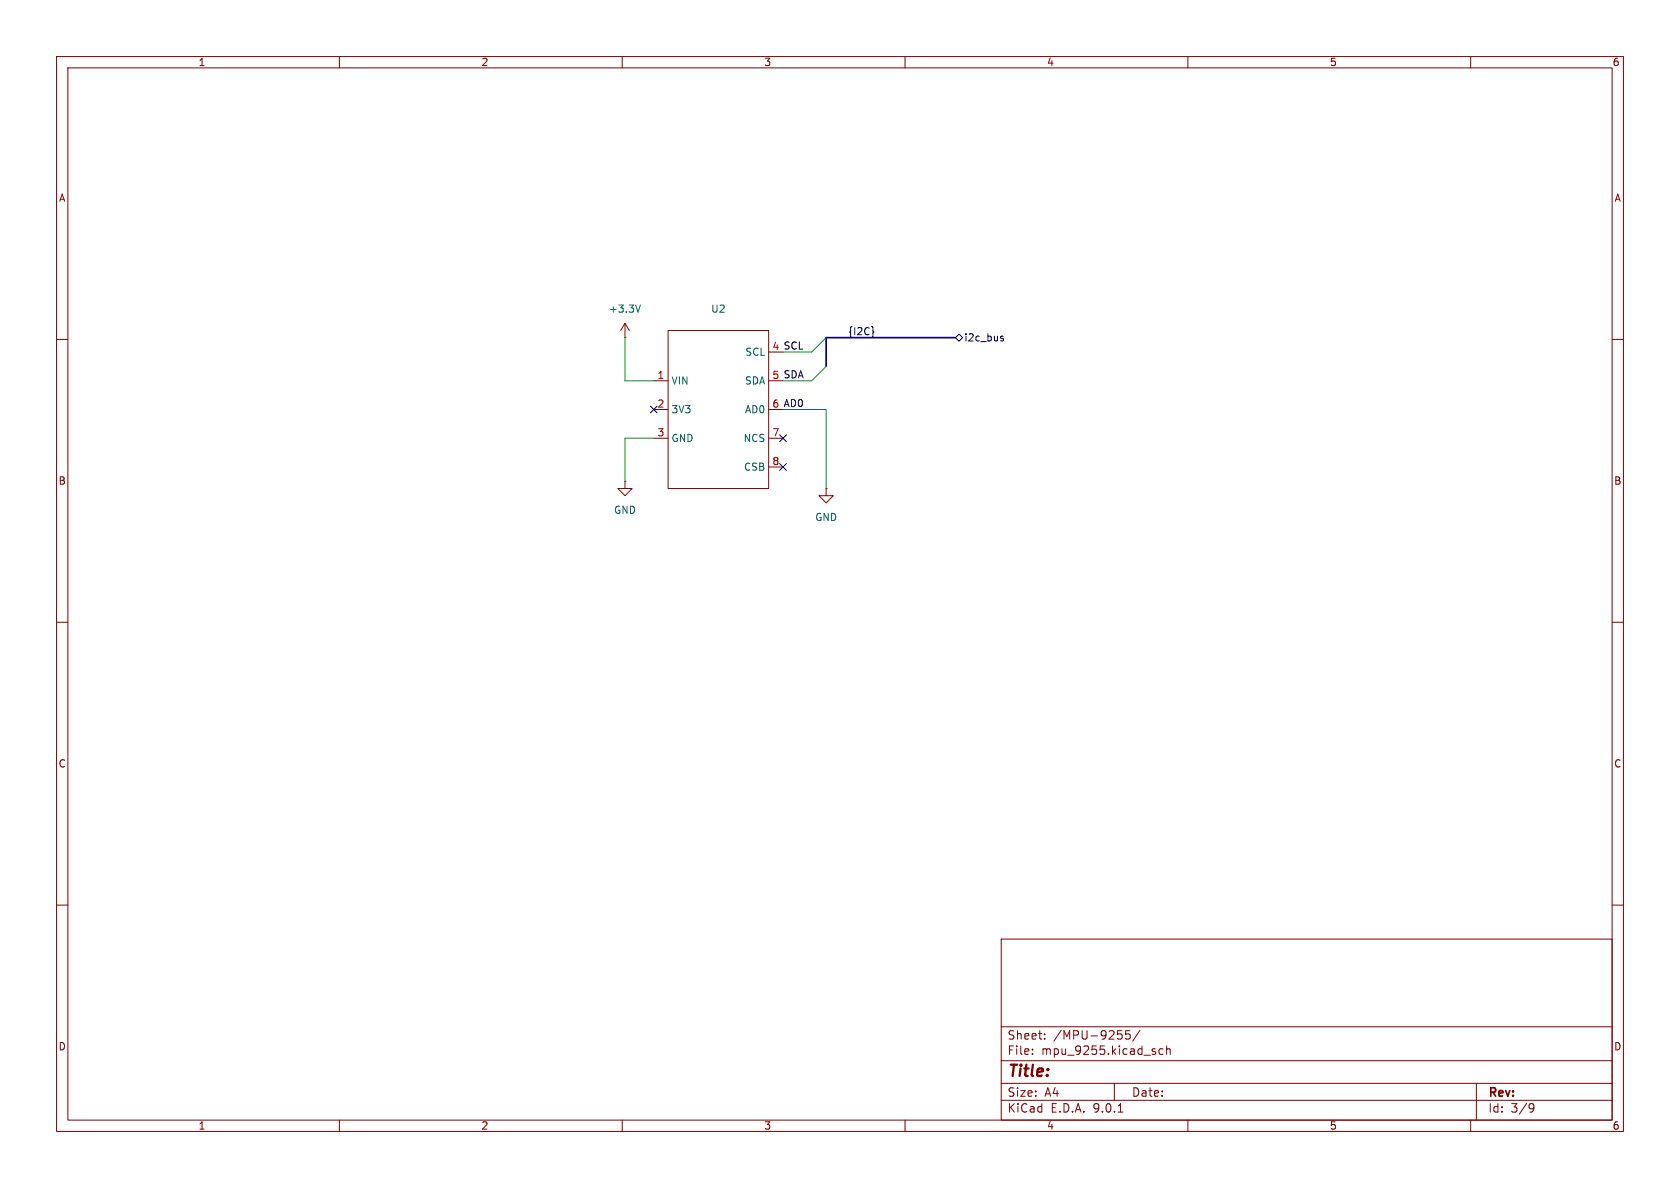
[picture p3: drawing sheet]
(kicad_sch
 (version 20250114)
 (generator "eeschema")
 (generator_version "9.0")
 (paper "A4")
 (lib_symbols
  (symbol "custom:GY-91" (exclude_from_sim no) (in_bom yes) (on_board yes)
   (property "Reference" "U" (at 0 0 0) (effects (font (size 1.27 1.27))))
   (property "Value" "" (at 0 0 0) (effects (font (size 1.27 1.27))))
   (property "Footprint" "custom:GY-91" (at 0.508 17.272 0) (effects (font (size 1.27 1.27)) (hide yes)))
   (property "Datasheet" "https://github.com/ricardozago/GY91-MPU9250-BMP280/blob/master/Datasheet/ak8963c-datasheet.pdf" (at 0.508 -19.05 0) (effects (font (size 1.27 1.27)) (hide yes)))
   (property "Description" "10 in 1: acc, mag, gyro, barometer: i2c, spi" (at 0.254 -15.748 0) (effects (font (size 1.27 1.27)) (hide yes)))
   (symbol "GY-91_0_1"
    (rectangle (start -8.89 13.97) (end 8.89 -13.97) (stroke (width 0) (type default)) (fill (type none))))
   (symbol "GY-91_1_1"
    (pin power_in line (at -11.43 5.08 0) (length 2.54) (name "VIN" (effects (font (size 1.27 1.27)))) (number "1" (effects (font (size 1.27 1.27)))))
    (pin power_out line (at -11.43 0 0) (length 2.54) (name "3V3" (effects (font (size 1.27 1.27)))) (number "2" (effects (font (size 1.27 1.27)))))
    (pin power_in line (at -11.43 -5.08 0) (length 2.54) (name "GND" (effects (font (size 1.27 1.27)))) (number "3" (effects (font (size 1.27 1.27)))))
    (pin bidirectional line (at 11.43 10.16 180) (length 2.54) (name "SCL" (effects (font (size 1.27 1.27)))) (number "4" (effects (font (size 1.27 1.27))))
    (alternate "SCLK" input line))
    (pin bidirectional line (at 11.43 5.08 180) (length 2.54) (name "SDA" (effects (font (size 1.27 1.27)))) (number "5" (effects (font (size 1.27 1.27))))
    (alternate "SDI" bidirectional line))
    (pin bidirectional line (at 11.43 0 180) (length 2.54) (name "AD0" (effects (font (size 1.27 1.27)))) (number "6" (effects (font (size 1.27 1.27))))
    (alternate "SDO" bidirectional line))
    (pin input line (at 11.43 -5.08 180) (length 2.54) (name "NCS" (effects (font (size 1.27 1.27)))) (number "7" (effects (font (size 1.27 1.27)))))
    (pin input line (at 11.43 -10.16 180) (length 2.54) (name "CSB" (effects (font (size 1.27 1.27)))) (number "8" (effects (font (size 1.27 1.27))))))
   (embedded_fonts no))
  (symbol "power:+3.3V"
   (power)
   (pin_numbers (hide yes))
   (pin_names
    (offset 0) (hide yes)) (exclude_from_sim no) (in_bom yes) (on_board yes)
   (property "Reference" "#PWR" (at 0 -3.81 0) (effects (font (size 1.27 1.27)) (hide yes)))
   (property "Value" "+3.3V" (at 0 3.556 0) (effects (font (size 1.27 1.27))))
   (property "Footprint" "" (at 0 0 0) (effects (font (size 1.27 1.27)) (hide yes)))
   (property "Datasheet" "" (at 0 0 0) (effects (font (size 1.27 1.27)) (hide yes)))
   (property "Description" "Power symbol creates a global label with name \"+3.3V\"" (at 0 0 0) (effects (font (size 1.27 1.27)) (hide yes)))
   (symbol "+3.3V_0_1"
    (polyline (pts (xy -0.762 1.27) (xy 0 2.54)) (stroke (width 0) (type default)) (fill (type none)))
    (polyline (pts (xy 0 2.54) (xy 0.762 1.27)) (stroke (width 0) (type default)) (fill (type none)))
    (polyline (pts (xy 0 0) (xy 0 2.54)) (stroke (width 0) (type default)) (fill (type none))))
   (symbol "+3.3V_1_1"
    (pin power_in line (at 0 0 90) (length 0) (name "~" (effects (font (size 1.27 1.27)))) (number "1" (effects (font (size 1.27 1.27))))))
   (embedded_fonts no))
  (symbol "power:GND"
   (power)
   (pin_numbers (hide yes))
   (pin_names
    (offset 0) (hide yes)) (exclude_from_sim no) (in_bom yes) (on_board yes)
   (property "Reference" "#PWR" (at 0 -6.35 0) (effects (font (size 1.27 1.27)) (hide yes)))
   (property "Value" "GND" (at 0 -3.81 0) (effects (font (size 1.27 1.27))))
   (property "Footprint" "" (at 0 0 0) (effects (font (size 1.27 1.27)) (hide yes)))
   (property "Datasheet" "" (at 0 0 0) (effects (font (size 1.27 1.27)) (hide yes)))
   (property "Description" "Power symbol creates a global label with name \"GND\" , ground" (at 0 0 0) (effects (font (size 1.27 1.27)) (hide yes)))
   (symbol "GND_0_1"
    (polyline (pts (xy 0 0) (xy 0 -1.27) (xy 1.27 -1.27) (xy 0 -2.54) (xy -1.27 -1.27) (xy 0 -1.27)) (stroke (width 0) (type default)) (fill (type none))))
   (symbol "GND_1_1"
    (pin power_in line (at 0 0 270) (length 0) (name "~" (effects (font (size 1.27 1.27)))) (number "1" (effects (font (size 1.27 1.27))))))
   (embedded_fonts no)))
 (bus_alias "I2C"
  (members "SDA" "SCL"))
 (no_connect
  (at 138.43 82.55))
 (no_connect
  (at 115.57 72.39))
 (no_connect
  (at 138.43 77.47))
 (bus_entry
  (at 146.05 64.77)
  (size -2.54 2.54)
  (stroke (width 0) (type default)))
 (bus_entry
  (at 146.05 59.69)
  (size -2.54 2.54)
  (stroke (width 0) (type default)))
 (wire
  (pts (xy 110.49 67.31) (xy 115.57 67.31))
  (stroke (width 0) (type default)))
 (wire
  (pts (xy 146.05 86.36) (xy 146.05 72.39))
  (stroke (width 0) (type default)))
 (wire
  (pts (xy 146.05 72.39) (xy 138.43 72.39))
  (stroke (width 0) (type default)))
 (bus
  (pts (xy 146.05 59.69) (xy 146.05 64.77))
  (stroke (width 0) (type default)))
 (wire
  (pts (xy 143.51 62.23) (xy 138.43 62.23))
  (stroke (width 0) (type default)))
 (bus
  (pts (xy 146.05 59.69) (xy 168.91 59.69))
  (stroke (width 0) (type default)))
 (wire
  (pts (xy 110.49 59.69) (xy 110.49 67.31))
  (stroke (width 0) (type default)))
 (wire
  (pts (xy 143.51 67.31) (xy 138.43 67.31))
  (stroke (width 0) (type default)))
 (wire
  (pts (xy 110.49 77.47) (xy 110.49 85.09))
  (stroke (width 0) (type default)))
 (wire
  (pts (xy 115.57 77.47) (xy 110.49 77.47))
  (stroke (width 0) (type default)))
 (label "AD0"
  (at 138.43 72.39 0)
  (effects (font (size 1.27 1.27)) (justify left bottom)))
 (label "SDA"
  (at 138.43 67.31 0)
  (effects (font (size 1.27 1.27)) (justify left bottom)))
 (label "SCL"
  (at 138.43 62.23 0)
  (effects (font (size 1.27 1.27)) (justify left bottom)))
 (label "{I2C}"
  (at 149.86 59.69 0)
  (effects (font (size 1.27 1.27)) (justify left bottom)))
 (hierarchical_label "i2c_bus"
  (shape bidirectional)
  (at 168.91 59.69 0)
  (effects (font (size 1.27 1.27)) (justify left)))
 (symbol
  (lib_id "custom:GY-91")
  (at 127 72.39 0)
  (unit 1)
  (exclude_from_sim no)
  (in_bom yes)
  (on_board yes)
  (dnp no)
  (fields_autoplaced yes)
  (property "Reference" "U2" (at 127 54.61 0) (effects (font (size 1.27 1.27))))
  (property "Value" "~" (at 127 57.15 0) (effects (font (size 1.27 1.27))))
  (property "Footprint" "custom:GY-91" (at 127.508 55.118 0) (effects (font (size 1.27 1.27)) (hide yes)))
  (property "Datasheet" "https://github.com/ricardozago/GY91-MPU9250-BMP280/blob/master/Datasheet/ak8963c-datasheet.pdf" (at 127.508 91.44 0) (effects (font (size 1.27 1.27)) (hide yes)))
  (property "Description" "10 in 1: acc, mag, gyro, barometer: i2c, spi" (at 127.254 88.138 0) (effects (font (size 1.27 1.27)) (hide yes)))
  (pin "4")
  (pin "7")
  (pin "5")
  (pin "6")
  (pin "8")
  (pin "3")
  (pin "2")
  (pin "1"))
 (symbol
  (lib_id "power:GND")
  (at 110.49 85.09 0)
  (unit 1)
  (exclude_from_sim no)
  (in_bom yes)
  (on_board yes)
  (dnp no)
  (fields_autoplaced yes)
  (property "Reference" "#PWR0102" (at 110.49 91.44 0) (effects (font (size 1.27 1.27)) (hide yes)))
  (property "Value" "GND" (at 110.49 90.17 0) (effects (font (size 1.27 1.27))))
  (property "Footprint" "" (at 110.49 85.09 0) (effects (font (size 1.27 1.27)) (hide yes)))
  (property "Datasheet" "" (at 110.49 85.09 0) (effects (font (size 1.27 1.27)) (hide yes)))
  (property "Description" "Power symbol creates a global label with name \"GND\" , ground" (at 110.49 85.09 0) (effects (font (size 1.27 1.27)) (hide yes)))
  (pin "1"))
 (symbol
  (lib_id "power:GND")
  (at 146.05 86.36 0)
  (unit 1)
  (exclude_from_sim no)
  (in_bom yes)
  (on_board yes)
  (dnp no)
  (fields_autoplaced yes)
  (property "Reference" "#PWR09" (at 146.05 92.71 0) (effects (font (size 1.27 1.27)) (hide yes)))
  (property "Value" "GND" (at 146.05 91.44 0) (effects (font (size 1.27 1.27))))
  (property "Footprint" "" (at 146.05 86.36 0) (effects (font (size 1.27 1.27)) (hide yes)))
  (property "Datasheet" "" (at 146.05 86.36 0) (effects (font (size 1.27 1.27)) (hide yes)))
  (property "Description" "Power symbol creates a global label with name \"GND\" , ground" (at 146.05 86.36 0) (effects (font (size 1.27 1.27)) (hide yes)))
  (pin "1"))
 (symbol
  (lib_id "power:+3.3V")
  (at 110.49 59.69 0)
  (unit 1)
  (exclude_from_sim no)
  (in_bom yes)
  (on_board yes)
  (dnp no)
  (fields_autoplaced yes)
  (property "Reference" "#PWR0101" (at 110.49 63.5 0) (effects (font (size 1.27 1.27)) (hide yes)))
  (property "Value" "+3.3V" (at 110.49 54.61 0) (effects (font (size 1.27 1.27))))
  (property "Footprint" "" (at 110.49 59.69 0) (effects (font (size 1.27 1.27)) (hide yes)))
  (property "Datasheet" "" (at 110.49 59.69 0) (effects (font (size 1.27 1.27)) (hide yes)))
  (property "Description" "Power symbol creates a global label with name \"+3.3V\"" (at 110.49 59.69 0) (effects (font (size 1.27 1.27)) (hide yes)))
  (pin "1")))
